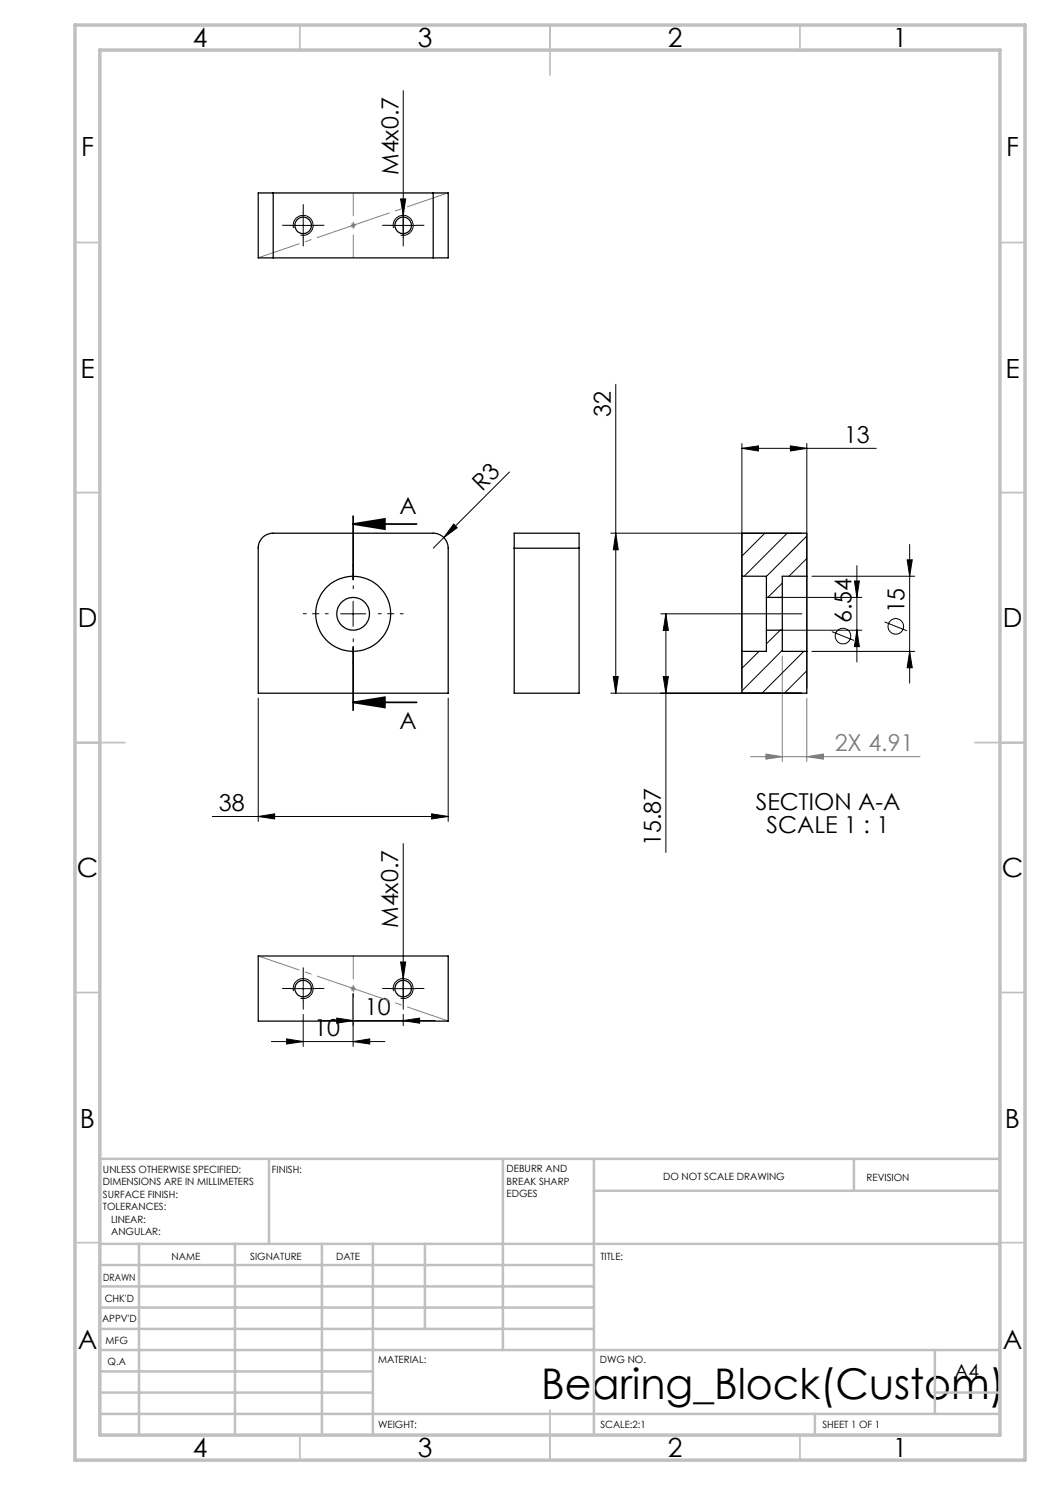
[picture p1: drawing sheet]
<svg xmlns="http://www.w3.org/2000/svg" width="210mm" height="297mm" viewBox="0 0 210 297" stroke-linecap="round" stroke-linejoin="round" font-family="sans-serif">
<g fill="none" stroke="#000" stroke-width=".2">
<path d="M80.6 18.1v29.5M80.1 39.8h1l-.5 3.3zM58.1 45.1h5M58.7 45.6a2 2 0 0 1 1.8-2.5 2 2 0 0 1 2.1 2.2 2 2 0 0 1-2.5 1.7M60.6 42.6v5M78.1 45.1h5M78.7 45.6a2 2 0 0 1 1.8-2.5 2 2 0 0 1 2.1 2.2 2 2 0 0 1-2.5 1.7M123.2 76.9v61.7M101.9 94.4l-15.3 15.2M148.4 89.7l3.3-.5v1zM148.4 88.7v49M148.4 89.7h26.9"/>
<path d="M158.1 89.2l3.3 .5-3.3 .5zM161.4 88.7v49M90.7 104.8l.7 .7-2.6 2zM122.2 106.6h38.2M123.2 106.6l.4 3.4h-.9zM155.9 119.5h16.5M162.4 115.2h20.6M170.9 116.2h1l-.5 3.3zM171.4 113.1v19.3M181.4 112h1.1l-.6 3.2zM181.9 108.9v27.7M51.6 139.6v24.7"/>
<path d="M68.1 122.8h5M70.6 120.3v5M89.6 139.6v24.7M122.2 138.6h38.2M122.7 135.3h.9l-.4 3.3zM132.2 122.8h28.2M132.6 135.3h1.1l-.5 3.3zM133.2 122.8l.5 3.3h-1.1zM133.2 122.8v47.7M155.9 126h16.5M162.4 130.3h20.6M166.4 126.3l4.4 1.8"/>
<path d="M171.4 126l.5 3.3h-1zM176.9 124.4l4.5 1.7M181.9 130.3l.6 3.3h-1.1zM42.5 163.3h47.1M51.6 163.3l3.3-.5v1zM80.6 168.7v31.5M86.3 162.8l3.3 .5-3.3 .5zM58.1 197.7h5M58.7 198.2a2 2 0 0 1 1.8-2.5 2 2 0 0 1 2.1 2.2 2 2 0 0 1-2.5 1.7M60.6 195.2v5M70.6 198.7v10.6M78.1 197.7h5"/>
<path d="M78.7 198.2a2 2 0 0 1 1.8-2.5 2 2 0 0 1 2.1 2.2 2 2 0 0 1-2.5 1.7M80.1 192.4h1l-.5 3.3zM54.3 208.3h22.7M57.3 207.8l3.3 .5-3.3 .5zM60.6 202.9v6.4M64.3 204.1h22.7M67.3 203.6l3.3 .5-3.3 .5zM70.6 208.3l3.3-.5v1zM80.6 204.1l3.3-.5v1zM80.6 202.9v2.2"/>
<circle cx="168.6" cy="127.2" r="1.56"/>
<circle cx="179.1" cy="125.3" r="1.56"/>
</g>
<path d="M70.6 104.8l6.4-1v2zM70.6 104.8h12.7M70.6 103.2v12.7M70.6 129.4v12.7M70.6 140.5l6.4-1.1v2.1zM70.6 140.5h12.7" fill="none" stroke="#000" stroke-width=".35"/>
<g fill="none" stroke="#808080" stroke-width=".2">
<path d="M70.1 45.1h1M70.3 44.7l.7 .7M70.6 44.6v1M71 44.7l-.7 .7M156.5 131.3v21M161.4 139.6v12.7M150.1 151.3h33.9M153.2 150.8l3.3 .5-3.3 .5zM161.4 151.3l3.3-.5v1zM70.1 197.7h1M70.3 197.4l.7 .7M70.6 197.2v1"/>
<path d="M71 197.4l-.7 .7"/>
</g>
<path d="M70.6 117.7v-5M65.6 122.7h-5M70.6 127.7v5M75.6 122.7h5" fill="none" stroke="#000" stroke-width=".2" stroke-dasharray="15.2 1.3 1.3 1.3" stroke-dashoffset="14.6"/>
<g fill="none" stroke="#c0c0c0" stroke-width=".35">
<path d="M60 5v5M110 5v10M160 5v5M15 48.5h5M200 48.5h5M15 98.5h5M200 98.5h5M15 148.5h10M195 148.5h10M15 198.5h5M200 198.5h5M15 248.5h5"/>
<path d="M200 248.5h5M60 287v5M110 282v10M160 287v5"/>
</g>
<g fill="none" stroke="#c0c0c0" stroke-width=".5">
<path d="M53.8 231.8v17M100.6 231.8v38.2M118.8 231.8v55.2M118.8 238.2h81.2M170.8 231.8v6.4M200 231.8h-180v55.2M20 248.8h180M20 257.3h98.8M20 253h98.8M27.8 248.8v38.2M47 248.8v38.2M64.4 248.8v38.2"/>
<path d="M74.6 248.8v38.2M85 248.8v17M20 265.8h98.8M20 261.5h98.8M20 278.5h54.6M20 274.3h54.6M20 270h180M187 278.5h13M187 270v12.8M20 282.8h180M163 282.8v4.2"/>
</g>
<path d="M15 5h190v287h-190zM20 10h180v277h-180z" fill="none" stroke="#c0c0c0" stroke-width=".7"/>
<path d="M51.6 51.6l38-13M51.6 191.2l38 13" fill="none" stroke="#808080" stroke-width=".2" stroke-dasharray="15.2 1.3 1.3 1.3" stroke-dashoffset="6.6"/>
<path d="M70.6 38.6v13M70.6 204.2v-13" fill="none" stroke="#808080" stroke-width=".2" stroke-dasharray="15.2 1.3 1.3 1.3" stroke-dashoffset="10.6"/>
<g fill="none" stroke="#000" stroke-width=".2" stroke-dasharray="15.2 1.3 1.3 1.3">
<path d="M58.1 45.1h-1.6M60.6 42.6v-1.7M60.6 47.6v1.6M63.1 45.1h1.7M78.1 45.1h-1.6M80.6 42.6v-1.7M80.6 47.6v1.6M83.1 45.1h1.7M58.1 197.7h-1.6M60.6 195.2v-1.7M63.1 197.7h1.7M78.1 197.7h-1.6"/>
<path d="M80.6 195.2v-1.7M83.1 197.7h1.7M60.6 200.2v1.6M80.6 200.2v1.6"/>
</g>
<g fill="#000">
<path d="M80.1 39.8h1l-.5 3.3zM90.7 104.8l.7 .7-2.6 2zM80.1 192.4h1l-.5 3.3z"/>
<path d="M70.6 104.8l6.4-1v2zM70.6 140.5l6.4-1.1v2.1z"/>
<path d="M133.2 122.8l.5 3.3h-1.1zM132.6 135.3h1.1l-.5 3.3zM123.2 106.6l.4 3.4h-.9zM122.7 135.3h.9l-.4 3.3z"/>
<path d="M171.4 126l.5 3.3h-1zM170.9 116.2h1l-.5 3.3z"/>
<path d="M181.9 130.3l.6 3.3h-1.1zM181.4 112h1.1l-.6 3.2z"/>
<path d="M86.3 162.8l3.3 .5-3.3 .5zM51.6 163.3l3.3-.5v1zM80.6 204.1l3.3-.5v1zM67.3 203.6l3.3 .5-3.3 .5zM158.1 89.2l3.3 .5-3.3 .5zM148.4 89.7l3.3-.5v1z"/>
<path d="M57.3 207.8l3.3 .5-3.3 .5zM70.6 208.3l3.3-.5v1z"/>
</g>
<path d="M153.2 150.8l3.3 .5-3.3 .5zM161.4 151.3l3.3-.5v1z" fill="#808080"/>
<g fill="none" stroke="#000" stroke-width=".25">
<path d="M54.6 38.6h-3v13h3M54.6 38.6v13M54.6 38.6h32M86.6 38.6h3v13h-3M86.6 38.6v13M54.6 51.6h32M52.5 107.5l.8-.6 1-.3h32.3a3 3 0 0 1 3 3v29h-38v-29.3l.3-1zM102.8 109.6v-3h13v3M102.8 109.6v29h13v-29M102.8 109.6h13M148.4 115.2v15.1M148.4 115.2v-8.6h13v8.6"/>
<path d="M148.4 115.2h4.9v4.3M153.3 119.5v6.5M153.3 119.5h3.2M156.5 119.5v6.5M161.4 115.2v15.1M161.4 115.2h-4.9v4.3M148.4 130.3v8.3h13v-8.3M153.3 126v4.3h-4.9M153.3 126h3.2M156.5 126v4.3h4.9M51.6 191.2h38v13h-38z"/>
<circle cx="60.6" cy="45.1" r="1.65"/>
<circle cx="80.6" cy="45.1" r="1.65"/>
<circle cx="70.6" cy="122.8" r="7.5"/>
<circle cx="70.6" cy="122.8" r="3.3"/>
<circle cx="60.6" cy="197.7" r="1.64"/>
<circle cx="80.6" cy="197.7" r="1.64"/>
</g>
<path d="M148.5 106.6l-.1 .1M153 106.6l-4.6 4.6M156.5 116.6l-2.9 2.9M157.4 106.6l-8.6 8.6M161.4 107.2l-8.1 8.1M161.4 111.7l-3.6 3.5M151.8 130.3l-3.4 3.4M156 126l-2.7 2.8M156.5 130.1l-8.1 8.1M160.8 130.3l-8.4 8.3M161.4 134.2l-4.5 4.4" fill="none" stroke="#000" stroke-width=".2"/>
<text font-size="8.5" x="108.2" y="279.7">Bearing_Block(Custom)</text>
<g font-size="5.3">
<text x="38.5" y="9.5">4</text>
<text x="83.5" y="9.5">3</text>
<text x="133.6" y="9.5">2</text>
<text x="178.6" y="9.5">1</text>
<text x="16.2" y="31.3">F</text>
<text x="201.2" y="31.3">F</text>
<text x="16.1" y="75.5">E</text>
<text x="201.1" y="75.5">E</text>
<text x="15.5" y="125.5">D</text>
<text x="200.5" y="125.5">D</text>
<text x="15.4" y="175.5">C</text>
<text x="200.4" y="175.5">C</text>
<text x="16" y="225.5">B</text>
<text x="201" y="225.5">B</text>
<text x="15.5" y="269.8">A</text>
<text x="200.5" y="269.8">A</text>
<text x="38.5" y="291.5">4</text>
<text x="83.5" y="291.5">3</text>
<text x="133.6" y="291.5">2</text>
<text x="178.6" y="291.5">1</text>
</g>
<g font-size="4.7">
<text x="79.7" y="35" transform="rotate(-90 79.7 35)">M4x0.7</text>
<text x="122.2" y="83.3" transform="rotate(-90 122.2 83.3)">32</text>
<text x="168.8" y="88.7">13</text>
<text x="96.4" y="98.4" transform="rotate(-45 96.4 98.4)">R3</text>
<text x="79.9" y="102.7">A</text>
<text x="170.3" y="124.6" transform="rotate(-90 170.3 124.6)">6.54</text>
<text x="180.9" y="122.7" transform="rotate(-90 180.9 122.7)">15</text>
<text x="79.9" y="145.8">A</text>
<text x="43.8" y="162.2">38</text>
<text x="151.2" y="162">SECTION A-A</text>
<text x="153.3" y="166.5">SCALE 1 : 1</text>
<text x="132.2" y="169.2" transform="rotate(-90 132.2 169.2)">15.87</text>
<text x="79.7" y="185.6" transform="rotate(-90 79.7 185.6)">M4x0.7</text>
<text x="73" y="203.1">10</text>
<text x="62.9" y="207.3">10</text>
</g>
<text font-size="4.7" fill="#808080" x="166.9" y="150.3">2X 4.91</text>
<text font-size="3.9" x="190.9" y="275.5">A4</text>
<g font-size="2">
<text x="20.6" y="234.6">UNLESS OTHERWISE SPECIFIED:</text>
<text x="20.6" y="237.1">DIMENSIONS ARE IN MILLIMETERS</text>
<text x="20.6" y="239.6">SURFACE FINISH:</text>
<text x="54.4" y="234.6">FINISH:</text>
<text x="101.3" y="234.5">DEBURR AND</text>
<text x="101.3" y="237">BREAK SHARP</text>
<text x="101.3" y="239.5">EDGES</text>
<text x="132.6" y="236">DO NOT SCALE DRAWING</text>
<text x="173.3" y="236.2">REVISION</text>
<text x="20.6" y="242.1">TOLERANCES:</text>
<text x="22.2" y="244.6">LINEAR:</text>
<text x="22.2" y="247.1">ANGULAR:</text>
<text x="34.3" y="252">NAME</text>
<text x="50" y="251.9">SIGNATURE</text>
<text x="67.2" y="251.9">DATE</text>
<text x="120.1" y="251.9">TITLE:</text>
<text x="20.6" y="256.1">DRAWN</text>
<text x="20.9" y="260.3">CHK'D</text>
<text x="20.4" y="264.4">APPV'D</text>
<text x="21.1" y="268.8">MFG</text>
<text x="21.5" y="273">Q.A</text>
<text x="75.6" y="272.5">MATERIAL:</text>
<text x="120" y="272.5">DWG NO.</text>
<text x="75.6" y="285.5">WEIGHT:</text>
<text x="120.1" y="285.6">SCALE:2:1</text>
<text x="164.5" y="285.6">SHEET 1 OF 1</text>
</g>
</svg>
